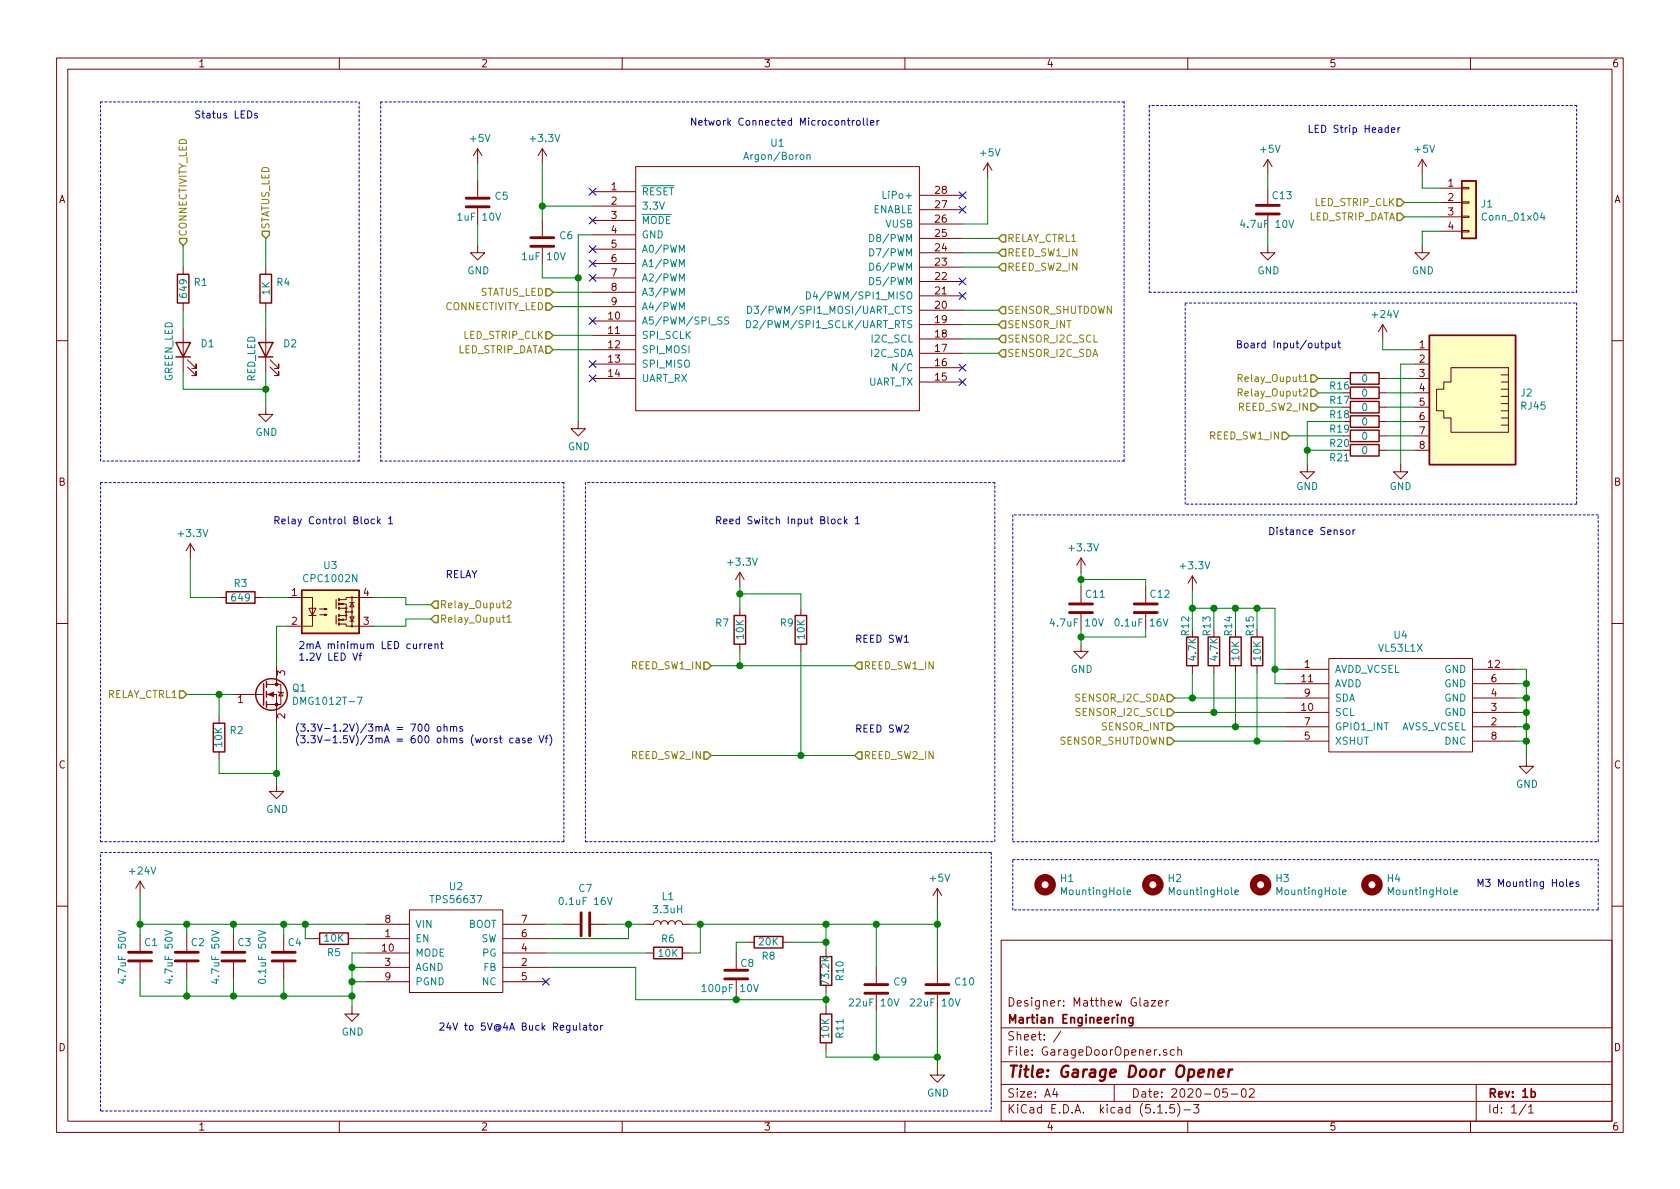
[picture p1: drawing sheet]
EESchema Schematic File Version 4
EELAYER 30 0
EELAYER END
$Descr A4 11693 8268
encoding utf-8
Sheet 1 1
Title "Garage Door Opener"
Date "2020-05-02"
Rev "1b"
Comp "Martian Engineering"
Comment1 "Designer: Matthew Glazer"
Comment2 ""
Comment3 ""
Comment4 ""
$EndDescr
$Comp
L Global_Parts:PhotonBoron U1
U 1 1
P 5400 1975
F 0 "U1" H 5412 2965 50  0000 C CNN
F 1 "Argon/Boron" H 5412 2874 50  0000 C CNN
F 2 "Global_Parts:ParticleBoron" H 5400 1050 50  0001 C CNN
F 3 "DOCUMENTATION" H 5225 950 50  0001 C CNN
	1    5400 1975
	1    0    0    -1  
$EndComp
$Comp
L power:GND #PWR09
U 1 1
P 4025 2925
F 0 "#PWR09" H 4025 2675 50  0001 C CNN
F 1 "GND" H 4030 2752 50  0000 C CNN
F 2 "" H 4025 2925 50  0001 C CNN
F 3 "" H 4025 2925 50  0001 C CNN
	1    4025 2925
	1    0    0    -1  
$EndComp
Wire Wire Line
	4025 2925 4025 1925
Wire Wire Line
	4025 1625 4125 1625
NoConn ~ 6700 2550
Wire Wire Line
	6950 1750 6700 1750
Wire Wire Line
	6950 1850 6700 1850
$Comp
L power:+5V #PWR014
U 1 1
P 6875 1225
F 0 "#PWR014" H 6875 1075 50  0001 C CNN
F 1 "+5V" H 6890 1398 50  0000 C CNN
F 2 "" H 6875 1225 50  0001 C CNN
F 3 "" H 6875 1225 50  0001 C CNN
	1    6875 1225
	1    0    0    -1  
$EndComp
Wire Wire Line
	6875 1225 6875 1550
Wire Wire Line
	6875 1550 6700 1550
$Comp
L Device:C C5
U 1 1
P 3325 1400
F 0 "C5" H 3440 1446 50  0000 L CNN
F 1 "1uF 10V" H 3175 1300 50  0000 L CNN
F 2 "Capacitor_SMD:C_0603_1608Metric" H 3363 1250 50  0001 C CNN
F 3 "~" H 3325 1400 50  0001 C CNN
	1    3325 1400
	1    0    0    -1  
$EndComp
$Comp
L power:+5V #PWR06
U 1 1
P 3325 1125
F 0 "#PWR06" H 3325 975 50  0001 C CNN
F 1 "+5V" H 3340 1298 50  0000 C CNN
F 2 "" H 3325 1125 50  0001 C CNN
F 3 "" H 3325 1125 50  0001 C CNN
	1    3325 1125
	1    0    0    -1  
$EndComp
Wire Wire Line
	3325 1125 3325 1250
$Comp
L power:GND #PWR07
U 1 1
P 3325 1700
F 0 "#PWR07" H 3325 1450 50  0001 C CNN
F 1 "GND" H 3330 1527 50  0000 C CNN
F 2 "" H 3325 1700 50  0001 C CNN
F 3 "" H 3325 1700 50  0001 C CNN
	1    3325 1700
	1    0    0    -1  
$EndComp
Wire Wire Line
	3325 1700 3325 1550
Text HLabel 3850 2125 0    50   Input ~ 0
CONNECTIVITY_LED
Text HLabel 3850 2025 0    50   Input ~ 0
STATUS_LED
Wire Wire Line
	3850 2025 4125 2025
Wire Wire Line
	4125 2125 3850 2125
Wire Notes Line
	7825 3200 7825 700 
Wire Notes Line
	7825 700  2650 700 
Wire Notes Line
	2650 700  2650 3200
Wire Notes Line
	2650 3200 7825 3200
Text Notes 4800 875  0    50   ~ 0
Network Connected Microcontroller
$Comp
L GarageDoorOpener-rescue:+3.3V-FeatherWing_KC5-cache #PWR08
U 1 1
P 3775 1125
F 0 "#PWR08" H 3775 975 50  0001 C CNN
F 1 "+3.3V" H 3790 1298 50  0000 C CNN
F 2 "" H 3775 1125 50  0001 C CNN
F 3 "" H 3775 1125 50  0001 C CNN
	1    3775 1125
	1    0    0    -1  
$EndComp
Wire Wire Line
	3775 1125 3775 1425
Wire Wire Line
	3775 1425 4125 1425
$Comp
L Device:C C6
U 1 1
P 3775 1675
F 0 "C6" H 3890 1721 50  0000 L CNN
F 1 "1uF 10V" H 3625 1575 50  0000 L CNN
F 2 "Capacitor_SMD:C_0603_1608Metric" H 3813 1525 50  0001 C CNN
F 3 "~" H 3775 1675 50  0001 C CNN
	1    3775 1675
	1    0    0    -1  
$EndComp
Wire Wire Line
	3775 1525 3775 1425
Connection ~ 3775 1425
Wire Wire Line
	3775 1825 3775 1925
Wire Wire Line
	3775 1925 4025 1925
Connection ~ 4025 1925
Wire Wire Line
	4025 1925 4025 1625
$Comp
L Device:LED D1
U 1 1
P 1275 2425
F 0 "D1" V 1314 2307 50  0000 R CNN
F 1 "GREEN_LED" H 1475 2525 50  0000 R CNN
F 2 "LED_SMD:LED_0805_2012Metric" H 1275 2425 50  0001 C CNN
F 3 "~" H 1275 2425 50  0001 C CNN
	1    1275 2425
	0    -1   -1   0   
$EndComp
$Comp
L Device:LED D2
U 1 1
P 1850 2425
F 0 "D2" V 1889 2307 50  0000 R CNN
F 1 "RED_LED" H 1950 2525 50  0000 R CNN
F 2 "LED_SMD:LED_0805_2012Metric" H 1850 2425 50  0001 C CNN
F 3 "~" H 1850 2425 50  0001 C CNN
	1    1850 2425
	0    -1   -1   0   
$EndComp
$Comp
L Device:R R1
U 1 1
P 1275 2000
F 0 "R1" H 1345 2046 50  0000 L CNN
F 1 "649" V 1275 1925 50  0000 L CNN
F 2 "Resistor_SMD:R_0603_1608Metric" V 1205 2000 50  0001 C CNN
F 3 "~" H 1275 2000 50  0001 C CNN
	1    1275 2000
	1    0    0    -1  
$EndComp
$Comp
L Device:R R4
U 1 1
P 1850 2000
F 0 "R4" H 1920 2046 50  0000 L CNN
F 1 "1K" V 1850 1950 50  0000 L CNN
F 2 "Resistor_SMD:R_0603_1608Metric" V 1780 2000 50  0001 C CNN
F 3 "~" H 1850 2000 50  0001 C CNN
	1    1850 2000
	1    0    0    -1  
$EndComp
Wire Wire Line
	1850 2150 1850 2275
Wire Wire Line
	1275 2150 1275 2275
Text HLabel 1275 1700 1    50   Input ~ 0
CONNECTIVITY_LED
Wire Wire Line
	1275 1700 1275 1850
Text HLabel 1850 1650 1    50   Input ~ 0
STATUS_LED
Wire Wire Line
	1850 1650 1850 1850
$Comp
L power:GND #PWR03
U 1 1
P 1850 2825
F 0 "#PWR03" H 1850 2575 50  0001 C CNN
F 1 "GND" H 1855 2652 50  0000 C CNN
F 2 "" H 1850 2825 50  0001 C CNN
F 3 "" H 1850 2825 50  0001 C CNN
	1    1850 2825
	1    0    0    -1  
$EndComp
Wire Wire Line
	1850 2575 1850 2700
Wire Wire Line
	1850 2700 1275 2700
Wire Wire Line
	1275 2700 1275 2575
Connection ~ 1850 2700
Wire Wire Line
	1850 2700 1850 2825
Wire Notes Line
	2500 700  2500 3200
Wire Notes Line
	2500 3200 700  3200
Wire Notes Line
	700  3200 700  700 
Wire Notes Line
	700  700  2500 700 
Text Notes 1350 825  0    50   ~ 0
Status LEDs
NoConn ~ 6700 2650
NoConn ~ 6700 1350
NoConn ~ 6700 1450
NoConn ~ 4125 2625
NoConn ~ 4125 2525
NoConn ~ 4125 1725
NoConn ~ 4125 1825
NoConn ~ 4125 1925
NoConn ~ 4125 1525
NoConn ~ 4125 1325
$Comp
L mechanical:MountingHole H1
U 1 1
P 7275 6150
F 0 "H1" H 7375 6196 50  0000 L CNN
F 1 "MountingHole" H 7375 6105 50  0000 L CNN
F 2 "MountingHole:MountingHole_3.2mm_M3" H 7275 6150 50  0001 C CNN
F 3 "~" H 7275 6150 50  0001 C CNN
	1    7275 6150
	1    0    0    -1  
$EndComp
$Comp
L mechanical:MountingHole H2
U 1 1
P 8025 6150
F 0 "H2" H 8125 6196 50  0000 L CNN
F 1 "MountingHole" H 8125 6105 50  0000 L CNN
F 2 "MountingHole:MountingHole_3.2mm_M3" H 8025 6150 50  0001 C CNN
F 3 "~" H 8025 6150 50  0001 C CNN
	1    8025 6150
	1    0    0    -1  
$EndComp
$Comp
L mechanical:MountingHole H3
U 1 1
P 8775 6150
F 0 "H3" H 8875 6196 50  0000 L CNN
F 1 "MountingHole" H 8875 6105 50  0000 L CNN
F 2 "MountingHole:MountingHole_3.2mm_M3" H 8775 6150 50  0001 C CNN
F 3 "~" H 8775 6150 50  0001 C CNN
	1    8775 6150
	1    0    0    -1  
$EndComp
$Comp
L mechanical:MountingHole H4
U 1 1
P 9550 6150
F 0 "H4" H 9650 6196 50  0000 L CNN
F 1 "MountingHole" H 9650 6105 50  0000 L CNN
F 2 "MountingHole:MountingHole_3.2mm_M3" H 9550 6150 50  0001 C CNN
F 3 "~" H 9550 6150 50  0001 C CNN
	1    9550 6150
	1    0    0    -1  
$EndComp
Wire Notes Line
	11125 6325 7050 6325
Wire Notes Line
	7050 6325 7050 5975
Wire Notes Line
	7050 5975 11125 5975
Wire Notes Line
	11125 5975 11125 6325
Text Notes 10275 6175 0    50   ~ 0
M3 Mounting Holes
Text HLabel 6950 1650 2    50   Input ~ 0
RELAY_CTRL1
Wire Wire Line
	6950 1650 6700 1650
Text Notes 5950 4475 0    50   ~ 0
REED SW1
Text Notes 5950 5100 0    50   ~ 0
REED SW2
Wire Wire Line
	4950 4625 5150 4625
$Comp
L Device:R R?
U 1 1
P 5150 4375
AR Path="/5EAD635B/5EAF8DCF" Ref="R?"  Part="1" 
AR Path="/5EAF8DCF" Ref="R7"  Part="1" 
F 0 "R7" H 4975 4425 50  0000 L CNN
F 1 "10K" V 5150 4300 50  0000 L CNN
F 2 "Resistor_SMD:R_0603_1608Metric" V 5080 4375 50  0001 C CNN
F 3 "~" H 5150 4375 50  0001 C CNN
	1    5150 4375
	1    0    0    -1  
$EndComp
Wire Wire Line
	5150 4525 5150 4625
Connection ~ 5150 4625
Wire Wire Line
	5150 4625 5950 4625
Wire Wire Line
	5150 4075 5150 4125
Connection ~ 5150 4125
Wire Wire Line
	5150 4125 5150 4225
$Comp
L GarageDoorOpener-rescue:+3.3V-FeatherWing_KC5-cache #PWR?
U 1 1
P 5150 4075
AR Path="/5EAD635B/5EAF8DDB" Ref="#PWR?"  Part="1" 
AR Path="/5EAF8DDB" Ref="#PWR010"  Part="1" 
F 0 "#PWR010" H 5150 3925 50  0001 C CNN
F 1 "+3.3V" H 5165 4248 50  0000 C CNN
F 2 "" H 5150 4075 50  0001 C CNN
F 3 "" H 5150 4075 50  0001 C CNN
	1    5150 4075
	1    0    0    -1  
$EndComp
Text Notes 4975 3650 0    50   ~ 0
Reed Switch Input Block 1
Wire Wire Line
	5575 5250 4950 5250
Connection ~ 5575 5250
Wire Wire Line
	5950 5250 5575 5250
Wire Wire Line
	5575 4125 5575 4225
Wire Wire Line
	5150 4125 5575 4125
Wire Wire Line
	5575 4525 5575 5250
Text Notes 3100 4025 0    50   ~ 0
RELAY
$Comp
L Device:Q_NMOS_GSD Q1
U 1 1
P 1825 4825
AR Path="/5EB006D5" Ref="Q1"  Part="1" 
AR Path="/5EB107FD/5EB006D5" Ref="Q?"  Part="1" 
F 0 "Q1" H 2030 4871 50  0000 L CNN
F 1 "DMG1012T-7" H 2030 4780 50  0000 L CNN
F 2 "Package_TO_SOT_SMD:SOT-523" H 2025 4925 50  0001 C CNN
F 3 "~" H 1825 4825 50  0001 C CNN
	1    1825 4825
	1    0    0    -1  
$EndComp
$Comp
L Global_Parts:CPC1002N U3
U 1 1
P 2300 4050
AR Path="/5EB006DB" Ref="U3"  Part="1" 
AR Path="/5EB107FD/5EB006DB" Ref="U?"  Part="1" 
F 0 "U3" H 2300 4175 50  0000 C CNN
F 1 "CPC1002N" H 2300 4084 50  0000 C CNN
F 2 "Package_SO:SOP-4_3.8x4.1mm_P2.54mm" H 2300 4050 50  0001 C CNN
F 3 "" H 2300 4050 50  0001 C CNN
	1    2300 4050
	1    0    0    -1  
$EndComp
Wire Wire Line
	2600 4150 2825 4150
Wire Wire Line
	2825 4150 2825 4200
Wire Wire Line
	2825 4200 3000 4200
Wire Wire Line
	3000 4300 2825 4300
Wire Wire Line
	2825 4300 2825 4350
Wire Wire Line
	2825 4350 2600 4350
Wire Wire Line
	1925 4350 2000 4350
Text Notes 2075 4600 0    50   ~ 0
2mA minimum LED current\n1.2V LED Vf
Text Notes 2050 5175 0    50   ~ 0
(3.3V-1.2V)/3mA = 700 ohms\n(3.3V-1.5V)/3mA = 600 ohms (worst case Vf)
$Comp
L Device:R R3
U 1 1
P 1675 4150
AR Path="/5EB006EA" Ref="R3"  Part="1" 
AR Path="/5EB107FD/5EB006EA" Ref="R?"  Part="1" 
F 0 "R3" V 1575 4150 50  0000 C CNN
F 1 "649" V 1675 4150 50  0000 C CNN
F 2 "Resistor_SMD:R_0603_1608Metric" V 1605 4150 50  0001 C CNN
F 3 "~" H 1675 4150 50  0001 C CNN
	1    1675 4150
	0    1    1    0   
$EndComp
$Comp
L GarageDoorOpener-rescue:+3.3V-FeatherWing_KC5-cache #PWR02
U 1 1
P 1325 3875
AR Path="/5EB006F0" Ref="#PWR02"  Part="1" 
AR Path="/5EB107FD/5EB006F0" Ref="#PWR?"  Part="1" 
F 0 "#PWR02" H 1325 3725 50  0001 C CNN
F 1 "+3.3V" H 1340 4048 50  0000 C CNN
F 2 "" H 1325 3875 50  0001 C CNN
F 3 "" H 1325 3875 50  0001 C CNN
	1    1325 3875
	1    0    0    -1  
$EndComp
Wire Wire Line
	1325 3875 1325 4150
Wire Wire Line
	1325 4150 1525 4150
Wire Wire Line
	2000 4150 1825 4150
$Comp
L power:GND #PWR04
U 1 1
P 1925 5450
AR Path="/5EB006F9" Ref="#PWR04"  Part="1" 
AR Path="/5EB107FD/5EB006F9" Ref="#PWR?"  Part="1" 
F 0 "#PWR04" H 1925 5200 50  0001 C CNN
F 1 "GND" H 1930 5277 50  0000 C CNN
F 2 "" H 1925 5450 50  0001 C CNN
F 3 "" H 1925 5450 50  0001 C CNN
	1    1925 5450
	1    0    0    -1  
$EndComp
$Comp
L Device:R R2
U 1 1
P 1525 5125
AR Path="/5EB006FF" Ref="R2"  Part="1" 
AR Path="/5EB107FD/5EB006FF" Ref="R?"  Part="1" 
F 0 "R2" H 1455 5079 50  0000 R CNN
F 1 "10K" V 1525 5200 50  0000 R CNN
F 2 "Resistor_SMD:R_0603_1608Metric" V 1455 5125 50  0001 C CNN
F 3 "~" H 1525 5125 50  0001 C CNN
	1    1525 5125
	-1   0    0    1   
$EndComp
Wire Wire Line
	1925 5025 1925 5375
Wire Wire Line
	1925 4350 1925 4625
Wire Wire Line
	1525 4975 1525 4825
Wire Wire Line
	1525 4825 1625 4825
Wire Wire Line
	1525 5275 1525 5375
Wire Wire Line
	1525 5375 1925 5375
Connection ~ 1925 5375
Wire Wire Line
	1925 5375 1925 5450
Text HLabel 1300 4825 0    50   Input ~ 0
RELAY_CTRL1
Wire Wire Line
	1300 4825 1525 4825
Connection ~ 1525 4825
Text Notes 1900 3650 0    50   ~ 0
Relay Control Block 1
Text HLabel 3000 4300 2    50   Input ~ 0
Relay_Ouput1
Text HLabel 3000 4200 2    50   Input ~ 0
Relay_Ouput2
Text HLabel 5950 4625 2    50   Input ~ 0
REED_SW1_IN
Text HLabel 5950 5250 2    50   Input ~ 0
REED_SW2_IN
Text HLabel 3850 2325 0    50   Input ~ 0
LED_STRIP_CLK
Wire Wire Line
	3850 2325 4125 2325
Wire Wire Line
	4125 2425 3850 2425
Text HLabel 3850 2425 0    50   Input ~ 0
LED_STRIP_DATA
NoConn ~ 4125 2225
Text HLabel 9775 1400 0    50   Input ~ 0
LED_STRIP_CLK
Text HLabel 9775 1500 0    50   Input ~ 0
LED_STRIP_DATA
$Comp
L power:+5V #PWR022
U 1 1
P 9900 1200
F 0 "#PWR022" H 9900 1050 50  0001 C CNN
F 1 "+5V" H 9915 1373 50  0000 C CNN
F 2 "" H 9900 1200 50  0001 C CNN
F 3 "" H 9900 1200 50  0001 C CNN
	1    9900 1200
	1    0    0    -1  
$EndComp
$Comp
L power:GND #PWR023
U 1 1
P 9900 1700
F 0 "#PWR023" H 9900 1450 50  0001 C CNN
F 1 "GND" H 9905 1527 50  0000 C CNN
F 2 "" H 9900 1700 50  0001 C CNN
F 3 "" H 9900 1700 50  0001 C CNN
	1    9900 1700
	1    0    0    -1  
$EndComp
$Comp
L conn:Conn_01x04 J1
U 1 1
P 10225 1400
F 0 "J1" H 10305 1392 50  0000 L CNN
F 1 "Conn_01x04" H 10305 1301 50  0000 L CNN
F 2 "Connector_JST:JST_PH_B4B-PH-K_1x04_P2.00mm_Vertical" H 10225 1400 50  0001 C CNN
F 3 "~" H 10225 1400 50  0001 C CNN
	1    10225 1400
	1    0    0    -1  
$EndComp
Wire Wire Line
	9900 1200 9900 1300
Wire Wire Line
	9900 1300 10025 1300
Wire Wire Line
	9900 1700 9900 1600
Wire Wire Line
	9900 1600 10025 1600
Wire Wire Line
	9775 1400 10025 1400
Wire Wire Line
	10025 1500 9775 1500
$Comp
L Device:C C13
U 1 1
P 8825 1450
F 0 "C13" H 8850 1550 50  0000 L CNN
F 1 "4.7uF 10V" H 8625 1350 50  0000 L CNN
F 2 "Capacitor_SMD:C_0603_1608Metric" H 8863 1300 50  0001 C CNN
F 3 "~" H 8825 1450 50  0001 C CNN
	1    8825 1450
	1    0    0    -1  
$EndComp
$Comp
L power:GND #PWR019
U 1 1
P 8825 1700
F 0 "#PWR019" H 8825 1450 50  0001 C CNN
F 1 "GND" H 8830 1527 50  0000 C CNN
F 2 "" H 8825 1700 50  0001 C CNN
F 3 "" H 8825 1700 50  0001 C CNN
	1    8825 1700
	1    0    0    -1  
$EndComp
$Comp
L power:+5V #PWR018
U 1 1
P 8825 1200
F 0 "#PWR018" H 8825 1050 50  0001 C CNN
F 1 "+5V" H 8840 1373 50  0000 C CNN
F 2 "" H 8825 1200 50  0001 C CNN
F 3 "" H 8825 1200 50  0001 C CNN
	1    8825 1200
	1    0    0    -1  
$EndComp
Wire Wire Line
	8825 1600 8825 1700
Wire Wire Line
	8825 1300 8825 1200
Wire Notes Line
	700  3350 700  5850
Wire Notes Line
	700  5850 3925 5850
Wire Notes Line
	3925 5850 3925 3350
Wire Notes Line
	3925 3350 700  3350
Wire Notes Line
	4075 3350 4075 5850
Wire Notes Line
	4075 5850 6925 5850
Wire Notes Line
	6925 5850 6925 3350
Wire Notes Line
	6925 3350 4075 3350
Wire Notes Line
	8000 2025 10975 2025
Wire Notes Line
	10975 2025 10975 725 
Wire Notes Line
	10975 725  8000 725 
Wire Notes Line
	8000 725  8000 2025
Text Notes 9100 925  0    50   ~ 0
LED Strip Header\n
$Comp
L Global_Parts:VL53L1X U4
U 1 1
P 9750 5025
F 0 "U4" H 9750 5640 50  0000 C CNN
F 1 "VL53L1X" H 9750 5549 50  0000 C CNN
F 2 "Global_Parts:VL53L1CXV0FY_1" H 10100 4675 50  0001 C CNN
F 3 "DOCUMENTATION" H 9950 4750 50  0001 C CNN
	1    9750 5025
	1    0    0    -1  
$EndComp
Text HLabel 8175 4850 0    50   Input ~ 0
SENSOR_I2C_SDA
Text HLabel 8175 4950 0    50   Input ~ 0
SENSOR_I2C_SCL
$Comp
L power:GND #PWR024
U 1 1
P 10625 5275
F 0 "#PWR024" H 10625 5025 50  0001 C CNN
F 1 "GND" H 10630 5102 50  0000 C CNN
F 2 "" H 10625 5275 50  0001 C CNN
F 3 "" H 10625 5275 50  0001 C CNN
	1    10625 5275
	1    0    0    -1  
$EndComp
Wire Wire Line
	10625 5275 10625 5150
Wire Wire Line
	10625 4650 10550 4650
Wire Wire Line
	10550 5150 10625 5150
Connection ~ 10625 5150
Wire Wire Line
	10625 5150 10625 5050
Wire Wire Line
	10550 5050 10625 5050
Connection ~ 10625 5050
Wire Wire Line
	10625 5050 10625 4950
Wire Wire Line
	10550 4950 10625 4950
Connection ~ 10625 4950
Wire Wire Line
	10625 4950 10625 4850
Wire Wire Line
	10550 4850 10625 4850
Connection ~ 10625 4850
Wire Wire Line
	10625 4850 10625 4750
Wire Wire Line
	10550 4750 10625 4750
Connection ~ 10625 4750
Wire Wire Line
	10625 4750 10625 4650
Wire Wire Line
	8175 4850 8300 4850
Wire Wire Line
	8950 4950 8450 4950
$Comp
L GarageDoorOpener-rescue:+3.3V-FeatherWing_KC5-cache #PWR017
U 1 1
P 8300 4100
F 0 "#PWR017" H 8300 3950 50  0001 C CNN
F 1 "+3.3V" H 8315 4273 50  0000 C CNN
F 2 "" H 8300 4100 50  0001 C CNN
F 3 "" H 8300 4100 50  0001 C CNN
	1    8300 4100
	1    0    0    -1  
$EndComp
$Comp
L Device:R R?
U 1 1
P 8300 4525
AR Path="/5EAD635B/5EB64B5A" Ref="R?"  Part="1" 
AR Path="/5EB64B5A" Ref="R12"  Part="1" 
F 0 "R12" V 8250 4625 50  0000 L CNN
F 1 "4.7K" V 8300 4450 50  0000 L CNN
F 2 "Resistor_SMD:R_0603_1608Metric" V 8230 4525 50  0001 C CNN
F 3 "~" H 8300 4525 50  0001 C CNN
	1    8300 4525
	1    0    0    -1  
$EndComp
$Comp
L Device:R R?
U 1 1
P 8450 4525
AR Path="/5EAD635B/5EB6640F" Ref="R?"  Part="1" 
AR Path="/5EB6640F" Ref="R13"  Part="1" 
F 0 "R13" V 8400 4625 50  0000 L CNN
F 1 "4.7K" V 8450 4450 50  0000 L CNN
F 2 "Resistor_SMD:R_0603_1608Metric" V 8380 4525 50  0001 C CNN
F 3 "~" H 8450 4525 50  0001 C CNN
	1    8450 4525
	1    0    0    -1  
$EndComp
Wire Wire Line
	8300 4100 8300 4225
Wire Wire Line
	8300 4675 8300 4850
Connection ~ 8300 4850
Wire Wire Line
	8300 4850 8950 4850
Wire Wire Line
	8450 4675 8450 4950
Connection ~ 8450 4950
Wire Wire Line
	8450 4950 8175 4950
Wire Wire Line
	8450 4375 8450 4225
Wire Wire Line
	8450 4225 8300 4225
Connection ~ 8300 4225
Wire Wire Line
	8300 4225 8300 4375
Wire Wire Line
	8450 4225 8600 4225
Wire Wire Line
	8875 4225 8875 4650
Wire Wire Line
	8875 4650 8950 4650
Connection ~ 8450 4225
Wire Wire Line
	8875 4750 8875 4650
Wire Wire Line
	8875 4750 8950 4750
Connection ~ 8875 4650
Text HLabel 8175 5050 0    50   Input ~ 0
SENSOR_INT
Wire Wire Line
	8175 5050 8600 5050
Text HLabel 8175 5150 0    50   Input ~ 0
SENSOR_SHUTDOWN
Wire Wire Line
	8175 5150 8750 5150
$Comp
L Device:R R?
U 1 1
P 8600 4525
AR Path="/5EAD635B/5EB865E5" Ref="R?"  Part="1" 
AR Path="/5EB865E5" Ref="R14"  Part="1" 
F 0 "R14" V 8550 4625 50  0000 L CNN
F 1 "10K" V 8600 4450 50  0000 L CNN
F 2 "Resistor_SMD:R_0603_1608Metric" V 8530 4525 50  0001 C CNN
F 3 "~" H 8600 4525 50  0001 C CNN
	1    8600 4525
	1    0    0    -1  
$EndComp
$Comp
L Device:R R?
U 1 1
P 8750 4525
AR Path="/5EAD635B/5EB8CDBB" Ref="R?"  Part="1" 
AR Path="/5EB8CDBB" Ref="R15"  Part="1" 
F 0 "R15" V 8700 4625 50  0000 L CNN
F 1 "10K" V 8750 4450 50  0000 L CNN
F 2 "Resistor_SMD:R_0603_1608Metric" V 8680 4525 50  0001 C CNN
F 3 "~" H 8750 4525 50  0001 C CNN
	1    8750 4525
	1    0    0    -1  
$EndComp
Wire Wire Line
	8600 4375 8600 4225
Connection ~ 8600 4225
Wire Wire Line
	8600 4225 8750 4225
Wire Wire Line
	8750 4375 8750 4225
Connection ~ 8750 4225
Wire Wire Line
	8750 4225 8875 4225
Wire Wire Line
	8750 4675 8750 5150
Connection ~ 8750 5150
Wire Wire Line
	8750 5150 8950 5150
Wire Wire Line
	8600 4675 8600 5050
Connection ~ 8600 5050
Wire Wire Line
	8600 5050 8950 5050
$Comp
L Device:C C11
U 1 1
P 7525 4225
F 0 "C11" H 7550 4325 50  0000 L CNN
F 1 "4.7uF 10V" H 7300 4125 50  0000 L CNN
F 2 "Capacitor_SMD:C_0603_1608Metric" H 7563 4075 50  0001 C CNN
F 3 "~" H 7525 4225 50  0001 C CNN
	1    7525 4225
	1    0    0    -1  
$EndComp
$Comp
L GarageDoorOpener-rescue:+3.3V-FeatherWing_KC5-cache #PWR015
U 1 1
P 7525 3975
F 0 "#PWR015" H 7525 3825 50  0001 C CNN
F 1 "+3.3V" H 7540 4148 50  0000 C CNN
F 2 "" H 7525 3975 50  0001 C CNN
F 3 "" H 7525 3975 50  0001 C CNN
	1    7525 3975
	1    0    0    -1  
$EndComp
$Comp
L Device:C C12
U 1 1
P 7975 4225
F 0 "C12" H 8000 4325 50  0000 L CNN
F 1 "0.1uF 16V" H 7750 4125 50  0000 L CNN
F 2 "Capacitor_SMD:C_0603_1608Metric" H 8013 4075 50  0001 C CNN
F 3 "~" H 7975 4225 50  0001 C CNN
	1    7975 4225
	1    0    0    -1  
$EndComp
Wire Wire Line
	7525 3975 7525 4025
Wire Wire Line
	7525 4025 7975 4025
Wire Wire Line
	7975 4025 7975 4075
Connection ~ 7525 4025
Wire Wire Line
	7525 4025 7525 4075
$Comp
L power:GND #PWR016
U 1 1
P 7525 4475
F 0 "#PWR016" H 7525 4225 50  0001 C CNN
F 1 "GND" H 7530 4302 50  0000 C CNN
F 2 "" H 7525 4475 50  0001 C CNN
F 3 "" H 7525 4475 50  0001 C CNN
	1    7525 4475
	1    0    0    -1  
$EndComp
Wire Wire Line
	7525 4375 7525 4425
Wire Wire Line
	7525 4425 7975 4425
Wire Wire Line
	7975 4425 7975 4375
Connection ~ 7525 4425
Wire Wire Line
	7525 4425 7525 4475
Wire Notes Line
	7050 5850 11125 5850
Wire Notes Line
	11125 5850 11125 3575
Wire Notes Line
	11125 3575 7050 3575
Wire Notes Line
	7050 3575 7050 5850
Text Notes 8825 3725 0    50   ~ 0
Distance Sensor
$Comp
L Global_Parts:TPS56637 U2
U 1 1
P 3175 6725
F 0 "U2" H 3175 7290 50  0000 C CNN
F 1 "TPS56637" H 3175 7199 50  0000 C CNN
F 2 "Global_Parts:TPS56637RPAR" H 3475 6375 50  0001 C CNN
F 3 "DOCUMENTATION" H 3325 6475 50  0001 C CNN
	1    3175 6725
	1    0    0    -1  
$EndComp
$Comp
L power:GND #PWR05
U 1 1
P 2450 7000
AR Path="/5EBE28B8" Ref="#PWR05"  Part="1" 
AR Path="/5EB107FD/5EBE28B8" Ref="#PWR?"  Part="1" 
F 0 "#PWR05" H 2450 6750 50  0001 C CNN
F 1 "GND" H 2455 6827 50  0000 C CNN
F 2 "" H 2450 7000 50  0001 C CNN
F 3 "" H 2450 7000 50  0001 C CNN
	1    2450 7000
	1    0    0    -1  
$EndComp
Wire Wire Line
	2450 6825 2550 6825
Wire Wire Line
	2450 6825 2450 6925
Wire Wire Line
	2550 6625 2450 6625
Wire Wire Line
	2450 6625 2450 6725
Connection ~ 2450 6825
Wire Wire Line
	2550 6725 2450 6725
Connection ~ 2450 6725
Wire Wire Line
	2450 6725 2450 6825
$Comp
L Device:C C7
U 1 1
P 4075 6425
F 0 "C7" V 3823 6425 50  0000 C CNN
F 1 "0.1uF 16V" V 3914 6425 50  0000 C CNN
F 2 "Capacitor_SMD:C_0603_1608Metric" H 4113 6275 50  0001 C CNN
F 3 "~" H 4075 6425 50  0001 C CNN
	1    4075 6425
	0    1    1    0   
$EndComp
Wire Wire Line
	3800 6525 4375 6525
Wire Wire Line
	4375 6525 4375 6425
Wire Wire Line
	4375 6425 4225 6425
Wire Wire Line
	3925 6425 3800 6425
$Comp
L Device:L L1
U 1 1
P 4650 6425
F 0 "L1" V 4840 6425 50  0000 C CNN
F 1 "3.3uH" V 4749 6425 50  0000 C CNN
F 2 "Inductor_SMD:L_Taiyo-Yuden_NR-40xx" H 4650 6425 50  0001 C CNN
F 3 "~" H 4650 6425 50  0001 C CNN
	1    4650 6425
	0    -1   -1   0   
$EndComp
Wire Wire Line
	4500 6425 4375 6425
Connection ~ 4375 6425
$Comp
L Device:R R6
U 1 1
P 4650 6625
F 0 "R6" V 4550 6625 50  0000 C CNN
F 1 "10K" V 4650 6625 50  0000 C CNN
F 2 "Resistor_SMD:R_0603_1608Metric" V 4580 6625 50  0001 C CNN
F 3 "~" H 4650 6625 50  0001 C CNN
	1    4650 6625
	0    1    1    0   
$EndComp
Wire Wire Line
	4500 6625 3800 6625
Wire Wire Line
	4800 6425 4875 6425
Wire Wire Line
	4875 6425 4875 6625
Wire Wire Line
	4875 6625 4800 6625
$Comp
L Device:R R10
U 1 1
P 5750 6750
F 0 "R10" V 5650 6750 50  0000 C CNN
F 1 "73.2K" V 5750 6750 50  0000 C CNN
F 2 "Resistor_SMD:R_0603_1608Metric" V 5680 6750 50  0001 C CNN
F 3 "~" H 5750 6750 50  0001 C CNN
	1    5750 6750
	-1   0    0    1   
$EndComp
$Comp
L Device:R R11
U 1 1
P 5750 7150
F 0 "R11" V 5650 7150 50  0000 C CNN
F 1 "10K" V 5750 7150 50  0000 C CNN
F 2 "Resistor_SMD:R_0603_1608Metric" V 5680 7150 50  0001 C CNN
F 3 "~" H 5750 7150 50  0001 C CNN
	1    5750 7150
	-1   0    0    1   
$EndComp
$Comp
L Device:R R8
U 1 1
P 5350 6550
F 0 "R8" V 5250 6550 50  0000 C CNN
F 1 "20K" V 5350 6550 50  0000 C CNN
F 2 "Resistor_SMD:R_0603_1608Metric" V 5280 6550 50  0001 C CNN
F 3 "~" H 5350 6550 50  0001 C CNN
	1    5350 6550
	0    -1   -1   0   
$EndComp
$Comp
L Device:C C8
U 1 1
P 5125 6775
F 0 "C8" H 5100 6700 50  0000 R CNN
F 1 "100pF 10V" H 5375 6875 50  0000 R CNN
F 2 "Capacitor_SMD:C_0201_0603Metric" H 5163 6625 50  0001 C CNN
F 3 "~" H 5125 6775 50  0001 C CNN
	1    5125 6775
	-1   0    0    1   
$EndComp
Wire Wire Line
	5750 6900 5750 6950
Wire Wire Line
	5750 6950 5125 6950
Wire Wire Line
	5125 6950 5125 6925
Connection ~ 5750 6950
Wire Wire Line
	5750 6950 5750 7000
Wire Wire Line
	5125 6625 5125 6550
Wire Wire Line
	5125 6550 5200 6550
Wire Wire Line
	5500 6550 5750 6550
Wire Wire Line
	5750 6550 5750 6600
Wire Wire Line
	5750 6550 5750 6425
Wire Wire Line
	5750 6425 4875 6425
Connection ~ 5750 6550
Connection ~ 4875 6425
Wire Wire Line
	5125 6950 4425 6950
Wire Wire Line
	4425 6950 4425 6725
Wire Wire Line
	4425 6725 3800 6725
Connection ~ 5125 6950
$Comp
L Device:C C10
U 1 1
P 6525 6875
F 0 "C10" H 6410 6829 50  0000 R CNN
F 1 "22uF 10V" H 6725 6975 50  0000 R CNN
F 2 "Capacitor_SMD:C_0805_2012Metric" H 6563 6725 50  0001 C CNN
F 3 "~" H 6525 6875 50  0001 C CNN
	1    6525 6875
	-1   0    0    1   
$EndComp
Wire Wire Line
	6525 6725 6525 6425
Wire Wire Line
	6525 6425 6100 6425
Connection ~ 5750 6425
Wire Wire Line
	6525 7025 6525 7350
Wire Wire Line
	6525 7350 6100 7350
Wire Wire Line
	5750 7350 5750 7300
$Comp
L power:GND #PWR013
U 1 1
P 6525 7425
AR Path="/5EC51149" Ref="#PWR013"  Part="1" 
AR Path="/5EB107FD/5EC51149" Ref="#PWR?"  Part="1" 
F 0 "#PWR013" H 6525 7175 50  0001 C CNN
F 1 "GND" H 6530 7252 50  0000 C CNN
F 2 "" H 6525 7425 50  0001 C CNN
F 3 "" H 6525 7425 50  0001 C CNN
	1    6525 7425
	1    0    0    -1  
$EndComp
Wire Wire Line
	6525 7425 6525 7350
Connection ~ 6525 7350
$Comp
L power:+5V #PWR012
U 1 1
P 6525 6275
F 0 "#PWR012" H 6525 6125 50  0001 C CNN
F 1 "+5V" H 6540 6448 50  0000 C CNN
F 2 "" H 6525 6275 50  0001 C CNN
F 3 "" H 6525 6275 50  0001 C CNN
	1    6525 6275
	1    0    0    -1  
$EndComp
Wire Wire Line
	6525 6275 6525 6425
Connection ~ 6525 6425
$Comp
L Device:C C4
U 1 1
P 1975 6650
F 0 "C4" H 2000 6750 50  0000 L CNN
F 1 "0.1uF 50V" V 1825 6450 50  0000 L CNN
F 2 "Capacitor_SMD:C_0201_0603Metric" H 2013 6500 50  0001 C CNN
F 3 "~" H 1975 6650 50  0001 C CNN
	1    1975 6650
	1    0    0    -1  
$EndComp
$Comp
L Device:C C3
U 1 1
P 1625 6650
F 0 "C3" H 1650 6750 50  0000 L CNN
F 1 "4.7uF 50V" V 1500 6450 50  0000 L CNN
F 2 "Capacitor_SMD:C_0805_2012Metric" H 1663 6500 50  0001 C CNN
F 3 "~" H 1625 6650 50  0001 C CNN
	1    1625 6650
	1    0    0    -1  
$EndComp
$Comp
L Device:C C2
U 1 1
P 1300 6650
F 0 "C2" H 1325 6750 50  0000 L CNN
F 1 "4.7uF 50V" V 1175 6450 50  0000 L CNN
F 2 "Capacitor_SMD:C_0805_2012Metric" H 1338 6500 50  0001 C CNN
F 3 "~" H 1300 6650 50  0001 C CNN
	1    1300 6650
	1    0    0    -1  
$EndComp
$Comp
L Device:C C1
U 1 1
P 975 6650
F 0 "C1" H 1000 6750 50  0000 L CNN
F 1 "4.7uF 50V" V 850 6450 50  0000 L CNN
F 2 "Capacitor_SMD:C_0805_2012Metric" H 1013 6500 50  0001 C CNN
F 3 "~" H 975 6650 50  0001 C CNN
	1    975  6650
	1    0    0    -1  
$EndComp
Wire Wire Line
	975  6425 1300 6425
Wire Wire Line
	1975 6500 1975 6425
Connection ~ 1975 6425
Wire Wire Line
	1975 6425 2125 6425
Wire Wire Line
	1625 6500 1625 6425
Connection ~ 1625 6425
Wire Wire Line
	1625 6425 1975 6425
Wire Wire Line
	1300 6500 1300 6425
Connection ~ 1300 6425
Wire Wire Line
	1300 6425 1625 6425
Wire Wire Line
	975  6425 975  6500
$Comp
L power:+24V #PWR01
U 1 1
P 975 6225
F 0 "#PWR01" H 975 6075 50  0001 C CNN
F 1 "+24V" H 990 6398 50  0000 C CNN
F 2 "" H 975 6225 50  0001 C CNN
F 3 "" H 975 6225 50  0001 C CNN
	1    975  6225
	1    0    0    -1  
$EndComp
Wire Wire Line
	975  6225 975  6425
Connection ~ 975  6425
Wire Wire Line
	2450 6925 1975 6925
Wire Wire Line
	975  6925 975  6800
Connection ~ 2450 6925
Wire Wire Line
	2450 6925 2450 7000
Wire Wire Line
	1300 6800 1300 6925
Connection ~ 1300 6925
Wire Wire Line
	1300 6925 975  6925
Wire Wire Line
	1625 6925 1625 6800
Connection ~ 1625 6925
Wire Wire Line
	1625 6925 1300 6925
Wire Wire Line
	1975 6800 1975 6925
Connection ~ 1975 6925
Wire Wire Line
	1975 6925 1625 6925
NoConn ~ 3800 6825
$Comp
L Device:C C9
U 1 1
P 6100 6875
F 0 "C9" H 5985 6829 50  0000 R CNN
F 1 "22uF 10V" H 6300 6975 50  0000 R CNN
F 2 "Capacitor_SMD:C_0805_2012Metric" H 6138 6725 50  0001 C CNN
F 3 "~" H 6100 6875 50  0001 C CNN
	1    6100 6875
	-1   0    0    1   
$EndComp
Wire Wire Line
	6100 7025 6100 7350
Connection ~ 6100 7350
Wire Wire Line
	6100 7350 5750 7350
Wire Wire Line
	6100 6725 6100 6425
Connection ~ 6100 6425
Wire Wire Line
	6100 6425 5750 6425
$Comp
L Device:R R5
U 1 1
P 2325 6525
F 0 "R5" V 2225 6525 50  0000 C CNN
F 1 "10K" V 2325 6525 50  0000 C CNN
F 2 "Resistor_SMD:R_0603_1608Metric" V 2255 6525 50  0001 C CNN
F 3 "~" H 2325 6525 50  0001 C CNN
	1    2325 6525
	0    -1   -1   0   
$EndComp
Wire Wire Line
	2175 6525 2125 6525
Wire Wire Line
	2125 6525 2125 6425
Connection ~ 2125 6425
Wire Wire Line
	2125 6425 2550 6425
Wire Wire Line
	2475 6525 2550 6525
Text HLabel 6950 2450 2    50   Input ~ 0
SENSOR_I2C_SDA
Text HLabel 6950 2350 2    50   Input ~ 0
SENSOR_I2C_SCL
Text HLabel 6950 2250 2    50   Input ~ 0
SENSOR_INT
Text HLabel 6950 2150 2    50   Input ~ 0
SENSOR_SHUTDOWN
Wire Wire Line
	6950 2150 6700 2150
Wire Wire Line
	6700 2250 6950 2250
Wire Wire Line
	6950 2350 6700 2350
Wire Wire Line
	6700 2450 6950 2450
NoConn ~ 6700 1950
NoConn ~ 6700 2050
$Comp
L Connector:RJ45 J2
U 1 1
P 10250 2725
F 0 "J2" H 9920 2729 50  0000 R CNN
F 1 "RJ45" H 9920 2820 50  0000 R CNN
F 2 "Connector_RJ:RJ45_Amphenol_54602-x08_Horizontal" V 10250 2750 50  0001 C CNN
F 3 "~" V 10250 2750 50  0001 C CNN
	1    10250 2725
	-1   0    0    1   
$EndComp
Text HLabel 9175 2825 0    50   Input ~ 0
REED_SW2_IN
Text HLabel 8975 3025 0    50   Input ~ 0
REED_SW1_IN
Text HLabel 9175 2625 0    50   Input ~ 0
Relay_Ouput1
Text HLabel 9175 2725 0    50   Input ~ 0
Relay_Ouput2
$Comp
L power:+24V #PWR020
U 1 1
P 9625 2350
F 0 "#PWR020" H 9625 2200 50  0001 C CNN
F 1 "+24V" H 9640 2523 50  0000 C CNN
F 2 "" H 9625 2350 50  0001 C CNN
F 3 "" H 9625 2350 50  0001 C CNN
	1    9625 2350
	1    0    0    -1  
$EndComp
Wire Wire Line
	9625 2350 9625 2425
Wire Wire Line
	9625 2425 9850 2425
$Comp
L power:GND #PWR021
U 1 1
P 9750 3225
AR Path="/5EE3DF7C" Ref="#PWR021"  Part="1" 
AR Path="/5EB107FD/5EE3DF7C" Ref="#PWR?"  Part="1" 
F 0 "#PWR021" H 9750 2975 50  0001 C CNN
F 1 "GND" H 9750 3075 50  0000 C CNN
F 2 "" H 9750 3225 50  0001 C CNN
F 3 "" H 9750 3225 50  0001 C CNN
	1    9750 3225
	1    0    0    -1  
$EndComp
Wire Wire Line
	9750 3225 9750 2525
Wire Wire Line
	9750 2525 9850 2525
Text Notes 8600 2425 0    50   ~ 0
Board Input/output
Wire Notes Line
	10975 2100 10975 3500
Wire Notes Line
	10975 3500 8250 3500
Wire Notes Line
	8250 3500 8250 2100
Wire Notes Line
	8250 2100 10975 2100
Wire Wire Line
	9650 3125 9850 3125
Wire Wire Line
	9850 3025 9650 3025
Wire Wire Line
	9650 2925 9850 2925
Wire Wire Line
	9850 2825 9650 2825
Wire Wire Line
	9650 2725 9850 2725
Wire Wire Line
	9850 2625 9650 2625
$Comp
L Device:R R?
U 1 1
P 5575 4375
AR Path="/5EAD635B/5EAF8DE8" Ref="R?"  Part="1" 
AR Path="/5EAF8DE8" Ref="R9"  Part="1" 
F 0 "R9" H 5425 4425 50  0000 L CNN
F 1 "10K" V 5575 4300 50  0000 L CNN
F 2 "Resistor_SMD:R_0603_1608Metric" V 5505 4375 50  0001 C CNN
F 3 "~" H 5575 4375 50  0001 C CNN
	1    5575 4375
	1    0    0    -1  
$EndComp
Wire Notes Line
	6900 7725 700  7725
Wire Notes Line
	700  7725 700  5925
Wire Notes Line
	700  5925 6900 5925
Wire Notes Line
	6900 5925 6900 7725
Text Notes 3050 7175 0    50   ~ 0
24V to 5V@4A Buck Regulator
Wire Wire Line
	9350 2625 9175 2625
Wire Wire Line
	9350 2725 9175 2725
Wire Wire Line
	9350 2825 9175 2825
Wire Wire Line
	9350 3025 8975 3025
$Comp
L Device:R R21
U 1 1
P 9500 3125
F 0 "R21" V 9550 2950 50  0000 C CNN
F 1 "0" V 9500 3125 50  0000 C CNN
F 2 "Resistor_SMD:R_0603_1608Metric" V 9430 3125 50  0001 C CNN
F 3 "~" H 9500 3125 50  0001 C CNN
	1    9500 3125
	0    1    1    0   
$EndComp
$Comp
L Device:R R20
U 1 1
P 9500 3025
F 0 "R20" V 9550 2850 50  0000 C CNN
F 1 "0" V 9500 3025 50  0000 C CNN
F 2 "Resistor_SMD:R_0603_1608Metric" V 9430 3025 50  0001 C CNN
F 3 "~" H 9500 3025 50  0001 C CNN
	1    9500 3025
	0    1    1    0   
$EndComp
$Comp
L Device:R R19
U 1 1
P 9500 2925
F 0 "R19" V 9550 2750 50  0000 C CNN
F 1 "0" V 9500 2925 50  0000 C CNN
F 2 "Resistor_SMD:R_0603_1608Metric" V 9430 2925 50  0001 C CNN
F 3 "~" H 9500 2925 50  0001 C CNN
	1    9500 2925
	0    1    1    0   
$EndComp
$Comp
L Device:R R18
U 1 1
P 9500 2825
F 0 "R18" V 9550 2650 50  0000 C CNN
F 1 "0" V 9500 2825 50  0000 C CNN
F 2 "Resistor_SMD:R_0603_1608Metric" V 9430 2825 50  0001 C CNN
F 3 "~" H 9500 2825 50  0001 C CNN
	1    9500 2825
	0    1    1    0   
$EndComp
$Comp
L Device:R R17
U 1 1
P 9500 2725
F 0 "R17" V 9550 2550 50  0000 C CNN
F 1 "0" V 9500 2725 50  0000 C CNN
F 2 "Resistor_SMD:R_0603_1608Metric" V 9430 2725 50  0001 C CNN
F 3 "~" H 9500 2725 50  0001 C CNN
	1    9500 2725
	0    1    1    0   
$EndComp
$Comp
L Device:R R16
U 1 1
P 9500 2625
F 0 "R16" V 9550 2450 50  0000 C CNN
F 1 "0" V 9500 2625 50  0000 C CNN
F 2 "Resistor_SMD:R_0603_1608Metric" V 9430 2625 50  0001 C CNN
F 3 "~" H 9500 2625 50  0001 C CNN
	1    9500 2625
	0    1    1    0   
$EndComp
Text HLabel 4950 4625 0    50   Input ~ 0
REED_SW1_IN
Text HLabel 6950 1750 2    50   Input ~ 0
REED_SW1_IN
Text HLabel 4950 5250 0    50   Input ~ 0
REED_SW2_IN
Text HLabel 6950 1850 2    50   Input ~ 0
REED_SW2_IN
$Comp
L power:GND #PWR?
U 1 1
P 9100 3225
F 0 "#PWR?" H 9100 2975 50  0001 C CNN
F 1 "GND" H 9100 3075 50  0000 C CNN
F 2 "" H 9100 3225 50  0001 C CNN
F 3 "" H 9100 3225 50  0001 C CNN
	1    9100 3225
	1    0    0    -1  
$EndComp
Wire Wire Line
	9100 3225 9100 3125
Wire Wire Line
	9100 2925 9350 2925
Wire Wire Line
	9100 3125 9350 3125
Connection ~ 9100 3125
Wire Wire Line
	9100 3125 9100 2925
$EndSCHEMATC
